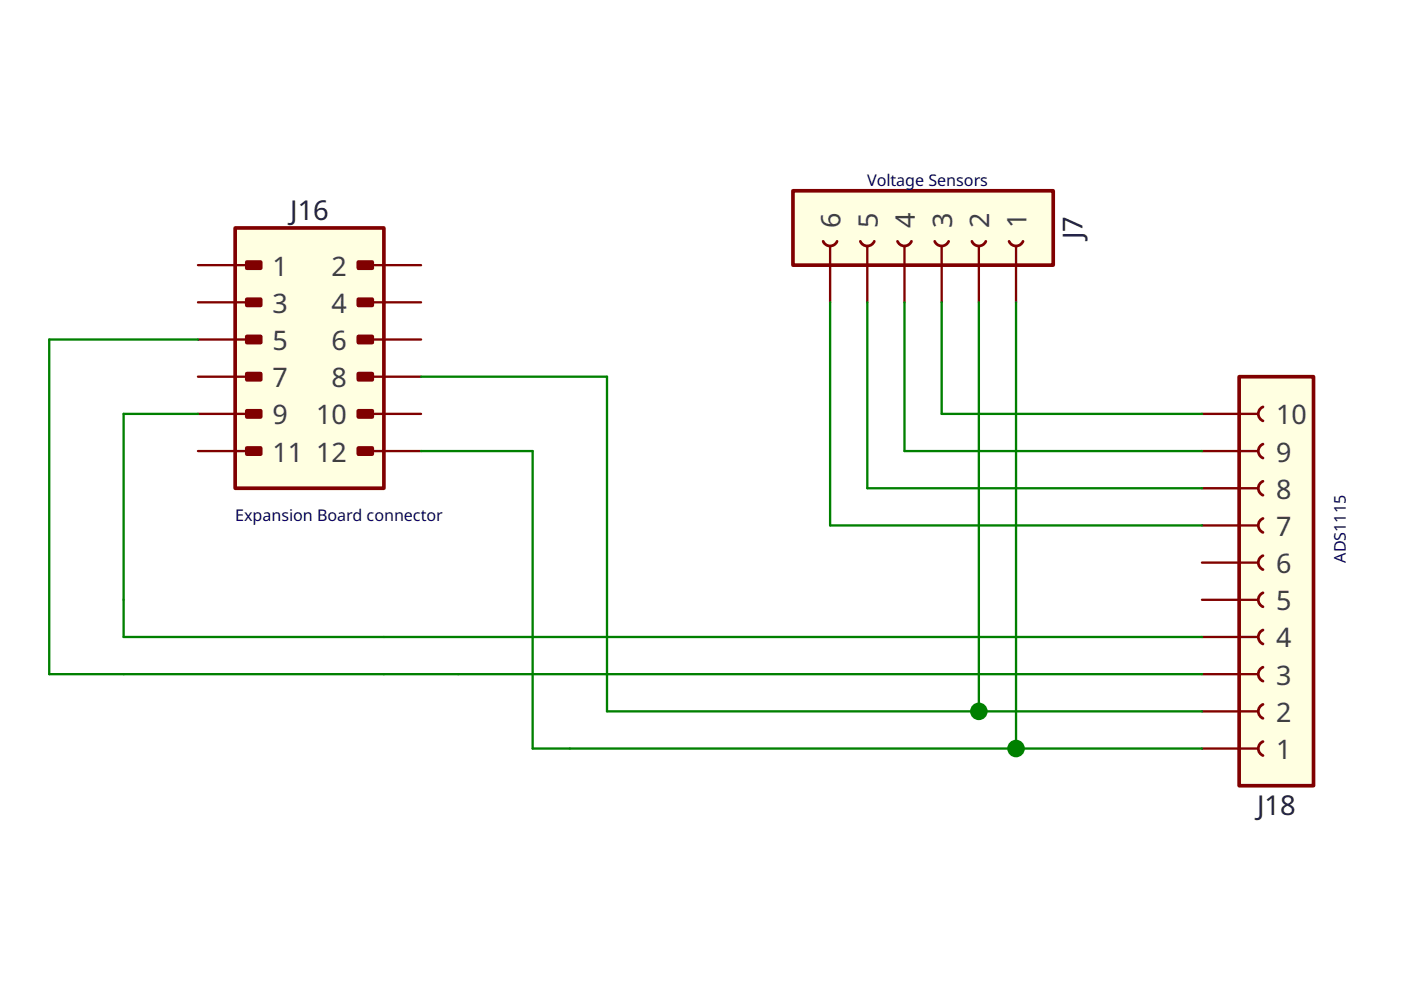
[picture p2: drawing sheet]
<svg xmlns="http://www.w3.org/2000/svg" width="297mm" height="210mm" viewBox="0 0 297 210" stroke-linecap="round" stroke-linejoin="round" font-family="sans-serif">
<path d="M168.1 40.4h55.2v15.8h-55.2z" fill-rule="evenodd" fill="#ffffe1" stroke="#800000" stroke-width=".78"/>
<path d="M174.5 51.2a1.6 1.6 0 0 0 1.5 1 1.6 1.6 0 0 0 1.5-1M182.4 51.2a1.6 1.6 0 0 0 1.5 1 1.6 1.6 0 0 0 1.5-1M190.3 51.2a1.6 1.6 0 0 0 1.5 1 1.6 1.6 0 0 0 1.4-1M198.2 51.2a1.6 1.6 0 0 0 1.5 1 1.6 1.6 0 0 0 1.4-1M206.1 51.2a1.6 1.6 0 0 0 1.4 1 1.6 1.6 0 0 0 1.5-1M213.9 51.2a1.6 1.6 0 0 0 1.5 1 1.6 1.6 0 0 0 1.5-1" fill="none" stroke="#800000" stroke-width=".58"/>
<path d="M176 52.3v11.8M183.9 52.3v11.8M191.8 52.3v11.8M199.7 52.3v11.8M207.5 52.3v11.8M215.4 52.3v11.8" fill="none" stroke="#800000" stroke-width=".49"/>
<path d="M49.9 48.3h31.5v55.2h-31.5z" fill-rule="evenodd" fill="#ffffe1" stroke="#800000" stroke-width=".78"/>
<g fill="#800000" stroke="#800000" stroke-width=".78">
<path d="M52.3 55.6h3v1.3h-3z" fill-rule="evenodd"/>
<path d="M76 55.6h2.9v1.3h-2.9z" fill-rule="evenodd"/>
<path d="M52.3 63.4h3v1.4h-3z" fill-rule="evenodd"/>
<path d="M76 63.4h2.9v1.4h-2.9z" fill-rule="evenodd"/>
<path d="M52.3 71.3h3v1.3h-3z" fill-rule="evenodd"/>
<path d="M76 71.3h2.9v1.3h-2.9z" fill-rule="evenodd"/>
<path d="M52.3 79.2h3v1.3h-3z" fill-rule="evenodd"/>
<path d="M76 79.2h2.9v1.3h-2.9z" fill-rule="evenodd"/>
<path d="M52.3 87.1h3v1.3h-3z" fill-rule="evenodd"/>
<path d="M76 87.1h2.9v1.3h-2.9z" fill-rule="evenodd"/>
<path d="M52.3 95h3v1.3h-3z" fill-rule="evenodd"/>
<path d="M76 95h2.9v1.3h-2.9z" fill-rule="evenodd"/>
</g>
<path d="M42 56.2h11.8M77.5 56.2h11.8M42 79.9h11.8M42 72h11.8M42 64.1h11.8M77.5 79.9h11.8M77.5 72h11.8M77.5 64.1h11.8M42 95.6h11.8M42 87.8h11.8M77.5 95.6h11.8M77.5 87.8h11.8" fill="none" stroke="#800000" stroke-width=".49"/>
<path d="M262.7 79.9h15.8v86.7h-15.8z" fill-rule="evenodd" fill="#ffffe1" stroke="#800000" stroke-width=".78"/>
<path d="M267.8 94.2a1.6 1.6 0 0 0-1 1.4 1.6 1.6 0 0 0 1 1.5M267.8 86.3a1.6 1.6 0 0 0-1 1.5 1.6 1.6 0 0 0 1 1.4M267.8 117.8a1.6 1.6 0 0 0-1 1.5 1.6 1.6 0 0 0 1 1.5M267.8 109.9a1.6 1.6 0 0 0-1 1.5 1.6 1.6 0 0 0 1 1.5M267.8 102a1.6 1.6 0 0 0-1 1.5 1.6 1.6 0 0 0 1 1.5M267.8 133.6a1.6 1.6 0 0 0-1 1.5 1.6 1.6 0 0 0 1 1.4M267.8 125.7a1.6 1.6 0 0 0-1 1.5 1.6 1.6 0 0 0 1 1.5M267.8 157.2a1.6 1.6 0 0 0-1 1.5 1.6 1.6 0 0 0 1 1.5M267.8 149.3a1.6 1.6 0 0 0-1 1.5 1.6 1.6 0 0 0 1 1.5M267.8 141.5a1.6 1.6 0 0 0-1 1.4 1.6 1.6 0 0 0 1 1.5" fill="none" stroke="#800000" stroke-width=".58"/>
<path d="M254.8 87.8h11.9M254.8 95.6h11.9M254.8 111.4h11.9M254.8 103.5h11.9M254.8 119.3h11.9M254.8 127.2h11.9M254.8 135.1h11.9M254.8 142.9h11.9M254.8 158.7h11.9M254.8 150.8h11.9" fill="none" stroke="#800000" stroke-width=".49"/>
<path d="M42 72h-31.6v70.9h244.4M89.3 79.9h39.4v70.9h126.1M176 64.1v47.3h78.8M183.9 64.1v39.4h70.9M191.8 64.1v31.5h63M199.7 64.1v23.7h55.1M207.5 64.1v86.7M215.4 64.1v94.6M42 87.8h-15.8v47.3h228.6M89.3 95.6h23.6v63.1h141.9" fill="none" stroke="#008000" stroke-width=".49"/>
<g fill="#008000">
<circle cx="215.4" cy="158.7" r="1.86"/>
<circle cx="207.5" cy="150.8" r="1.86"/>
</g>
<g font-size="5.8" fill="#202020">
<text x="61.5" y="46.6">J16</text>
<text x="229.5" y="50.8" transform="rotate(-90 229.5 50.8)">J7</text>
<text x="266.5" y="172.8">J18</text>
</g>
<g font-size="5.7" fill="#404040">
<text x="178.2" y="48.3" transform="rotate(-90 178.2 48.3)">6</text>
<text x="186.1" y="48.3" transform="rotate(-90 186.1 48.3)">5</text>
<text x="194" y="48.3" transform="rotate(-90 194 48.3)">4</text>
<text x="201.9" y="48.3" transform="rotate(-90 201.9 48.3)">3</text>
<text x="209.8" y="48.3" transform="rotate(-90 209.8 48.3)">2</text>
<text x="217.6" y="48.3" transform="rotate(-90 217.6 48.3)">1</text>
<text x="57.7" y="58.4">1</text>
<text x="70.3" y="58.4">2</text>
<text x="57.7" y="66.3">3</text>
<text x="70.3" y="66.3">4</text>
<text x="57.7" y="74.2">5</text>
<text x="70.3" y="74.2">6</text>
<text x="57.7" y="82.1">7</text>
<text x="70.3" y="82.1">8</text>
<text x="57.7" y="90">9</text>
<text x="67" y="90">10</text>
<text x="270.6" y="90">10</text>
<text x="57.7" y="97.9">11</text>
<text x="67" y="97.9">12</text>
<text x="270.6" y="97.9">9</text>
<text x="270.6" y="105.7">8</text>
<text x="270.6" y="113.6">7</text>
<text x="270.6" y="121.5">6</text>
<text x="270.6" y="129.4">5</text>
<text x="270.6" y="137.3">4</text>
<text x="270.6" y="145.2">3</text>
<text x="270.6" y="153">2</text>
<text x="270.6" y="160.9">1</text>
</g>
<g font-size="3.4" fill="#000080">
<text x="183.9" y="39.4">Voltage Sensors</text>
<text x="49.9" y="110.4">Expansion Board connector</text>
<text x="285.4" y="119.3" transform="rotate(-90 285.4 119.3)">ADS1115</text>
</g>
</svg>
